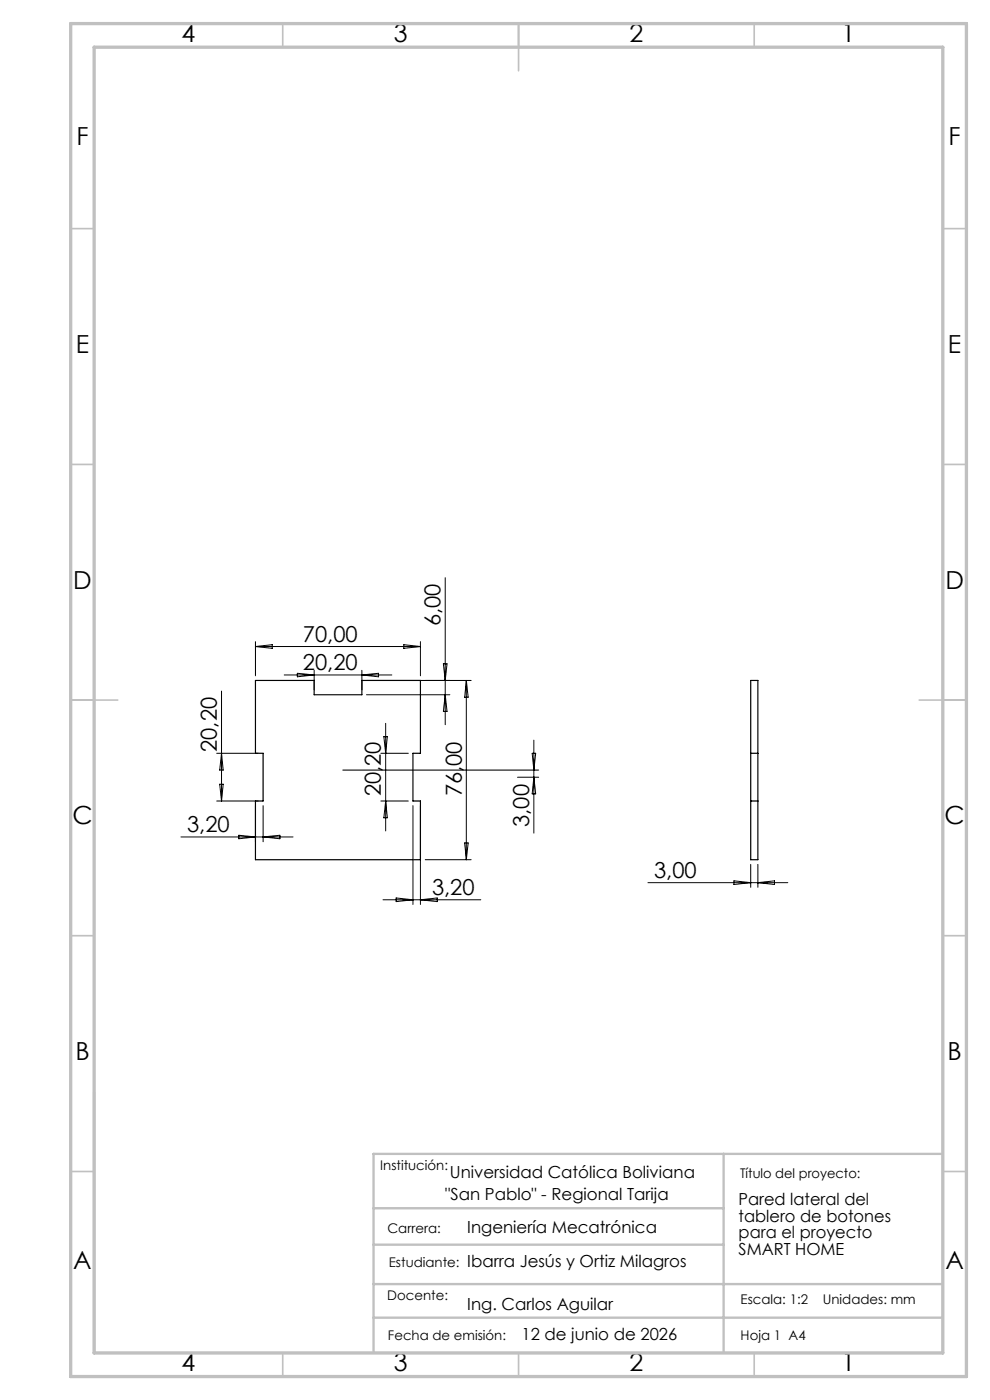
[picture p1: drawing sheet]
<svg xmlns="http://www.w3.org/2000/svg" width="210mm" height="297mm" viewBox="0 0 210 297" stroke-linecap="round" stroke-linejoin="round" font-family="sans-serif">
<path d="M54.2 144.4h12.4v3h10.2v-3h12.4v15.4h-1.6v10.1h1.6v12.5h-35v-12.5h1.6v-10.1h-1.6zM159.2 159.8h1.6M159.2 144.4h1.6v38h-1.6zM159.2 169.9h1.6" fill="none" stroke="#000" stroke-width=".25"/>
<g fill="none" stroke="#000" stroke-width=".21">
<path d="M54.2 136.1v7.3M54.2 137.2h35M54.2 137.2l3.5-.4v.7zM85.7 136.8l3.5 .4-3.5 .3zM89.2 136.1v7.3M94.4 122.6v31.1M46 159.8h8.8M47 146.6v23.3M47 159.8l.3 3.6h-.7zM60.3 143.2h22.8M63.1 142.8l3.5 .4-3.5 .4zM66.6 142.2v4.2"/>
<path d="M76.8 142.2v4.2M76.8 143.2l3.5-.4v.8zM77.8 144.4h22.1M77.8 147.4h17.6M80.8 159.8h5.8M81.4 156.3h.8l-.4 3.5zM81.8 153.5v22.8M94.1 140.8h.7l-.4 3.6zM94.4 147.4l.4 3.5h-.7zM98.9 144.4v38M98.9 144.4l.4 3.5h-.7zM112.9 159.8h.7l-.4 3.6z"/>
<path d="M113.2 157v19.7M38.4 177.5h23.8M46 169.9h8.8M46.6 166.4h.7l-.3 3.5zM50.7 177.2l3.5 .3-3.5 .4zM54.2 170.9v7.7M55.8 170.9v7.7M55.8 177.5l3.6-.3v.7zM72.7 163.4h41.6M80.8 169.9h5.8M81.8 169.9l.4 3.6h-.8zM87.6 170.9v21"/>
<path d="M89.2 170.9v21M98.6 178.8h.7l-.4 3.6zM109.8 164.9h4.5M113.2 164.9l.4 3.5h-.7zM81.2 190.9h20.8M84 190.5l3.6 .4-3.6 .4zM89.2 190.9l3.5-.4v.8zM90.2 182.4h9.7M137.4 187.3h29.7M155.7 186.9l3.5 .4-3.5 .3zM159.2 183.4v4.8M160.8 183.4v4.8"/>
<path d="M160.8 187.3l3.5-.4v.7z"/>
</g>
<g fill="none" stroke="#c0c0c0" stroke-width=".35">
<path d="M60 5v5M110 5v10M160 5v5M15 48.5h5M200 48.5h5M15 98.5h5M200 98.5h5M15 148.5h10M195 148.5h10M15 198.5h5M200 198.5h5M15 248.5h5"/>
<path d="M200 248.5h5M60 287v5M110 287v5M160 287v5"/>
</g>
<path d="M20 231.8v55.2M79.2 256.3h74.3M153.5 244.8v42.2M200 244.8h-120.8v42.2M79.2 264.1h74.3M79.2 272.4h120.8M79.2 279.5h120.8" fill="none" stroke="#c0c0c0" stroke-width=".5"/>
<path d="M15 5h190v287h-190zM20 10h180v277h-180z" fill="none" stroke="#c0c0c0" stroke-width=".7"/>
<g font-size="5.3">
<text x="38.5" y="8.9">4</text>
<text x="83.5" y="8.9">3</text>
<text x="133.5" y="8.9">2</text>
<text x="178.5" y="8.9">1</text>
<text x="16.2" y="30.7">F</text>
<text x="201.2" y="30.7">F</text>
<text x="16.1" y="74.9">E</text>
<text x="201.1" y="74.9">E</text>
<text x="15.5" y="124.9">D</text>
<text x="200.5" y="124.9">D</text>
<text x="15.4" y="174.9">C</text>
<text x="200.4" y="174.9">C</text>
<text x="16" y="224.9">B</text>
<text x="201" y="224.9">B</text>
<text x="15.5" y="269.2">A</text>
<text x="200.5" y="269.2">A</text>
<text x="38.5" y="290.9">4</text>
<text x="83.5" y="290.9">3</text>
<text x="133.5" y="290.9">2</text>
<text x="178.5" y="290.9">1</text>
</g>
<g font-size="4.7">
<text x="64.2" y="136.1">70,00</text>
<text x="93.4" y="132.9" transform="rotate(-90 93.4 132.9)">6,00</text>
<text x="64.2" y="142.2">20,20</text>
<text x="46" y="159.5" transform="rotate(-90 46 159.5)">20,20</text>
<text x="80.8" y="168.9" transform="rotate(-90 80.8 168.9)">20,20</text>
<text x="97.9" y="168.9" transform="rotate(-90 97.9 168.9)">76,00</text>
<text x="39.7" y="176.5">3,20</text>
<text x="112.3" y="175.4" transform="rotate(-90 112.3 175.4)">3,00</text>
<text x="91.6" y="189.9">3,20</text>
<text x="138.7" y="186.2">3,00</text>
</g>
<g font-size="3.5">
<text x="95.4" y="249.9">Universidad Católica Boliviana</text>
<text x="94.5" y="254.5">&quot;San Pablo&quot; - Regional Tarija</text>
<text x="156.7" y="255.6">Pared lateral del</text>
<text x="99.1" y="261.6">Ingeniería Mecatrónica</text>
<text x="156.7" y="259.2">tablero de botones</text>
<text x="156.7" y="262.7">para el proyecto</text>
<text x="99.1" y="268.7">Ibarra Jesús y Ortiz Milagros</text>
<text x="156.7" y="266.2">SMART HOME</text>
<text x="99.1" y="278">Ing. Carlos Aguilar</text>
<text x="110.6" y="284.2">12 de junio de 2026</text>
</g>
<g font-size="2.8">
<text x="80.7" y="248.2">Institución:</text>
<text x="157" y="249.9">Título del proyecto:</text>
<text x="82.2" y="261.6">Carrera:</text>
<text x="82.5" y="268.7">Estudiante:</text>
<text x="82.1" y="275.8">Docente:</text>
<text x="157.1" y="276.7">Escala: 1:2</text>
<text x="174.5" y="276.7">Unidades: mm</text>
<text x="82.3" y="284.2">Fecha de emisión:</text>
<text x="157.1" y="284.2">Hoja 1 A4</text>
</g>
</svg>
